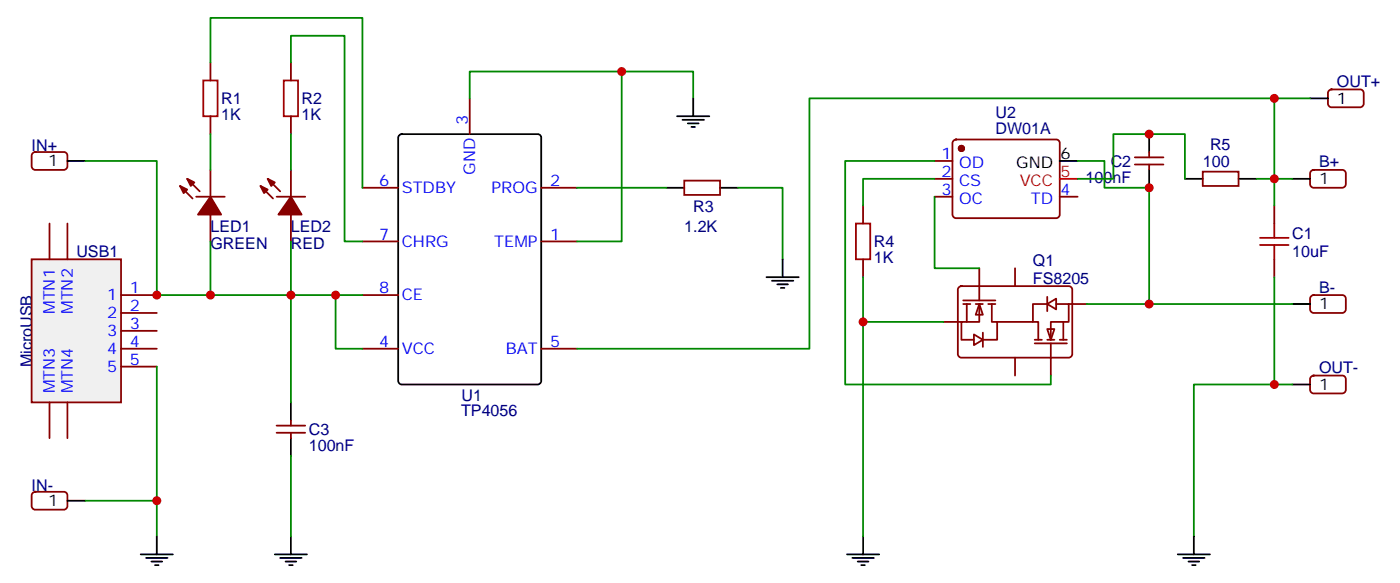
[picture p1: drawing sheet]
<svg xmlns="http://www.w3.org/2000/svg" width="276mm" height="115mm" viewBox="0 0 276 115" stroke-linecap="round" stroke-linejoin="round" font-family="sans-serif">
<path d="M6.2 51.2h17.7v28.2h-17.7z" fill="#f0f0f0" stroke="#870000" stroke-width=".35"/>
<g fill="none" stroke="#870000" stroke-width=".35">
<path d="M92.7 19.4v7.1M71.5 37h7.1M106.8 37h7M9.8 44.1v7.1M13.3 44.1v7.1M23.9 58.2h7M71.5 58.2h7.1M71.5 47.6h7.1M106.8 47.6h7M9.8 79.4v7M13.3 79.4v7M23.9 61.7h7"/>
<path d="M23.9 65.3h7M23.9 68.8h7M23.9 72.3h7M71.5 68.8h7.1M106.8 68.8h7"/>
</g>
<path d="M78.8 26.7l.5-.2h26.8a.71 .71 0 0 1 .7 .7v47.9a.76 .76 0 0 1-.7 .7h-26.8a.76 .76 0 0 1-.7-.7v-47.9z" fill="none" stroke="#000" stroke-width=".35"/>
<g fill="#fff" stroke="#870000" stroke-width=".35">
<path d="M193.2 60l.7 2.1h-1.4z"/>
<path d="M192.2 66l1.7 1-1.7 1.1z"/>
</g>
<path d="M190 59.3h6.4M190 60h1.5M190.7 60v3.5M192.5 60h1.4M193.2 60v3.5h-3.5v3.5h2.5M193.2 52.9v6.4M195 60h1.4M195.7 60v3.5h1v3.5h-2.8M200.3 52.9v3.5M186.2 63.5h3.5M193.9 65.6v2.8" fill="none" stroke="#870000" stroke-width=".35"/>
<g fill="#fff" stroke="#870000" stroke-width=".35">
<path d="M206.6 64.9h1.4l-.7 2.1z"/>
<path d="M206.6 60l1.8-1.1v2.1z"/>
</g>
<g fill="none" stroke="#870000" stroke-width=".35">
<path d="M41.5 12.3v3.6M57.4 12.3v3.6M262.2 17.8l.5-.2h5.7a.71 .71 0 0 1 .7 .7v2.2a.76 .76 0 0 1-.7 .7h-5.7a.76 .76 0 0 1-.7-.7v-2.2zM6.5 30.2l.4-.2h5.7a.71 .71 0 0 1 .7 .7v2.1a.76 .76 0 0 1-.7 .7h-5.7a.76 .76 0 0 1-.7-.7v-2.1zM35.5 36.7l2.5 2.5M36.9 35.3l2.5 2.4M38.7 38.8h5.6M41.5 22.9v3.6M41.5 33.5v5.3M51.4 36.7l2.5 2.5M52.8 35.3l2.5 2.4M54.6 38.8h5.6"/>
<path d="M57.4 22.9v3.6M57.4 33.5v5.3M135 35.6h7.1v2.9h-7.1zM184.4 31.8h3.5M184.4 35.3h3.5M184.4 38.8h3.5M188.2 27.7l.4-.2h19.8a.71 .71 0 0 1 .7 .7v14.1a.76 .76 0 0 1-.7 .7h-19.8a.76 .76 0 0 1-.7-.7v-14.1zM209.1 38.8h3.5M223.9 31h5.7M223.9 32.5h5.7M226.7 30v1M226.7 32.5v1"/>
<path d="M237.3 33.9h7.1v2.8h-7.1zM258.7 33.7l.5-.2h5.6a.71 .71 0 0 1 .7 .7v2.1a.76 .76 0 0 1-.7 .7h-5.6a.76 .76 0 0 1-.7-.7v-2.1zM41.5 42.3v5.3M57.4 42.3v5.3M170.3 40.6v3.5M170.3 51.2v3.5M189.2 56.7l.5-.3h21.2a.71 .71 0 0 1 .7 .7v12.7a.76 .76 0 0 1-.7 .8h-21.2a.76 .76 0 0 1-.7-.8v-12.7zM206.6 60h-2.8v3.5h1.1v3.5M206.6 58.6v2.8M208.4 60h2.5v3.5h-3.6v3.5M210.9 60h3.5M251.4 40.6v3.5"/>
<path d="M251.4 51.2v3.5M258.7 58.4l.5-.2h5.6a.71 .71 0 0 1 .7 .7v2.1a.76 .76 0 0 1-.7 .7h-5.6a.76 .76 0 0 1-.7-.7v-2.1zM196.7 63.5h7.1M200.3 70.6v3.5M204.2 67.7h6.3M204.2 67h1.4M206.6 67h1.4M207.3 67.7v6.4M209.1 67h1.4M209.8 63.5v3.5M258.7 74.3l.5-.2h5.6a.71 .71 0 0 1 .7 .7v2.1a.76 .76 0 0 1-.7 .7h-5.6a.76 .76 0 0 1-.7-.7v-2.1zM6.5 97.2l.4-.2h5.7a.71 .71 0 0 1 .7 .7v2.1a.76 .76 0 0 1-.7 .7h-5.7a.76 .76 0 0 1-.7-.7v-2.1z"/>
<path d="M54.6 85.4h5.6M54.6 84h5.6M57.4 82.9v1.1M57.4 85.4v1"/>
</g>
<g fill="#870000" stroke="#870000" stroke-width=".35">
<path d="M36.9 35.3l1.4 .7-.7 .7z"/>
<path d="M35.5 36.7l1.4 .7-.7 .7z"/>
<path d="M41.5 38.8l2.1 3.5h-4.5z"/>
<path d="M52.8 35.3l1.4 .7-.7 .7z"/>
<path d="M51.4 36.7l1.4 .7-.7 .7z"/>
<path d="M57.4 38.8l2.1 3.5h-4.6z"/>
<circle cx="189.7" cy="29.3" r=".53"/>
</g>
<path d="M209.1 35.3h3.5" fill="none" stroke="#f00" stroke-width=".35"/>
<g fill="none" stroke="#000" stroke-width=".35">
<path d="M136.8 19.4v3.5M258.5 19.4h3.5M13.3 31.8h3.5M131.5 37h3.5M133.6 22.9h6.3M134.7 23.6h4.2M135.7 24.3h2.1M136.4 25h.7M142.1 37h3.5M209.1 31.8h3.5M226.7 26.5v3.5M226.7 33.5v3.5"/>
<path d="M233.8 35.3h3.5M244.4 35.3h3.5M255 35.3h3.5M151.2 54.7h6.4M152.3 55.4h4.2M153.4 56.1h2.1M154.1 56.8h.7M154.4 51.2v3.5M255 60h3.5M57.4 79.4v3.5M255 75.8h3.5M13.3 98.8h3.5"/>
<path d="M57.4 86.4v3.6M27.8 109.4h6.3M28.8 110.1h4.3M29.9 110.8h2.1M30.6 111.5h.7M30.9 105.8v3.6M54.2 109.4h6.4M55.3 110.1h4.2M56.3 110.8h2.2M57 111.5h.7M57.4 105.8v3.6M167.1 109.4h6.4"/>
<path d="M168.2 110.1h4.2M169.2 110.8h2.1M169.9 111.5h.7M170.3 105.8v3.6M232.4 109.4h6.3M233.4 110.1h4.3M234.5 110.8h2.1M235.2 111.5h.7M235.5 105.8v3.6"/>
</g>
<path d="M40.1 15.9h2.8v7h-2.8zM56 15.9h2.8v7h-2.8zM168.9 44.1h2.8v7.1h-2.8zM248.6 48.3h5.6M248.6 46.9h5.6M251.4 44.1v2.8M251.4 48.3v2.9" fill="none" stroke="#a10000" stroke-width=".35"/>
<g fill="none" stroke="#008700" stroke-width=".35">
<path d="M41.5 12.3v-8.8h30v33.5M57.4 12.3v-5.2h10.6v40.5h3.5M92.7 19.4v-5.3h44.1v5.3M122.7 14.1v33.5h-8.9M251.4 19.4v21.2M258.5 19.4h-98.8v49.4h-45.9M16.8 31.8h14.1v26.4h40.6M41.5 26.5v7M57.4 26.5v7M113.8 37h17.7M145.6 37h8.8v14.2M184.4 35.3h-14.1v5.3"/>
<path d="M184.4 38.8v14.1h8.8M184.4 31.8h-17.6v44h40.5v-1.7M212.6 35.3h7.1v-8.8h14.1v8.8M212.6 31.8h5.3v5.2h8.8v23M247.9 35.3h7.1M41.5 47.6v10.6M57.4 47.6v31.8M66.2 58.2v10.6h5.3M170.3 54.7v51.1M214.4 60h40.6M251.4 54.7v21.1M30.9 72.3v26.5"/>
<path d="M170.3 63.5h15.9M255 75.8h-19.5v30M16.8 98.8h14.1v7M57.4 90v15.8"/>
</g>
<g fill="#c00">
<circle cx="251.4" cy="75.8" r=".88"/>
<circle cx="251.4" cy="35.3" r=".88"/>
<circle cx="122.7" cy="14.1" r=".88"/>
<circle cx="66.2" cy="58.2" r=".88"/>
<circle cx="30.9" cy="58.2" r=".88"/>
<circle cx="30.9" cy="98.8" r=".88"/>
<circle cx="41.5" cy="58.2" r=".88"/>
<circle cx="57.4" cy="58.2" r=".88"/>
<circle cx="170.3" cy="63.5" r=".88"/>
<circle cx="251.4" cy="19.4" r=".88"/>
<circle cx="226.7" cy="26.5" r=".88"/>
<circle cx="226.7" cy="60" r=".88"/>
<circle cx="226.7" cy="37" r=".88"/>
</g>
<g font-size="3.2" fill="#000080">
<text x="263.8" y="17.1">OUT+</text>
<text x="43.6" y="23.7">1K</text>
<text x="43.6" y="20.5">R1</text>
<text x="59.5" y="23.7">1K</text>
<text x="59.5" y="20.5">R2</text>
<text x="196.4" y="23.3">U2</text>
<text x="6.2" y="29.8">IN+</text>
<text x="196.4" y="26.5">DW01A</text>
<text x="238.7" y="29.6">R5</text>
<text x="219.1" y="32.9">C2</text>
<text x="237.3" y="33">100</text>
<text x="260.2" y="33">B+</text>
<text x="136.8" y="41.8">R3</text>
<text x="214.2" y="36.1">100nF</text>
<text x="41.5" y="45.7">LED1</text>
<text x="57.4" y="45.7">LED2</text>
<text x="135" y="45.7">1.2K</text>
<text x="255" y="47.1">C1</text>
<text x="15.1" y="50.7">USB1</text>
<text x="41.5" y="49.2">GREEN</text>
<text x="57.4" y="49.2">RED</text>
<text x="172.4" y="52">1K</text>
<text x="172.4" y="48.8">R4</text>
<text x="203.8" y="52.4">Q1</text>
<text x="255" y="50.7">10uF</text>
<text x="203.8" y="55.9">FS8205</text>
<text x="260.2" y="57.7">B-</text>
<text x="6.4" y="72.5" transform="rotate(-90 6.4 72.5)">MicroUSB</text>
<text x="260.2" y="73.6">OUT-</text>
<text x="91" y="82.1">TP4056</text>
<text x="91.1" y="79">U1</text>
<text x="60.9" y="89">100nF</text>
<text x="60.9" y="85.8">C3</text>
<text x="6.2" y="96.8">IN-</text>
</g>
<g font-size="3.2">
<text x="263.8" y="20.5">1</text>
<text x="9.5" y="32.8">1</text>
<text x="200.5" y="33.2">GND</text>
<text x="209.3" y="31.4">6</text>
<text x="260.2" y="36.3">1</text>
<text x="260.2" y="61">1</text>
<text x="260.2" y="76.9">1</text>
<text x="9.5" y="99.8">1</text>
</g>
<g font-size="3.2" fill="#00f">
<text x="92.3" y="24.7" transform="rotate(-90 92.3 24.7)">3</text>
<text x="93.7" y="34.4" transform="rotate(-90 93.7 34.4)">GND</text>
<text x="185.7" y="31.4">1</text>
<text x="185.7" y="34.9">2</text>
<text x="189.2" y="33.2">OD</text>
<text x="74.8" y="36.7">6</text>
<text x="79.3" y="38.1">STDBY</text>
<text x="97" y="38.1">PROG</text>
<text x="108.5" y="36.7">2</text>
<text x="185.7" y="38.5">3</text>
<text x="189.2" y="36.7">CS</text>
<text x="189.2" y="40.2">OC</text>
<text x="203.4" y="40.2">TD</text>
<text x="209.3" y="38.5">4</text>
<text x="74.8" y="47.3">7</text>
<text x="108.5" y="47.3">1</text>
<text x="79.3" y="48.7">CHRG</text>
<text x="97.5" y="48.7">TEMP</text>
<text x="21.2" y="59.3">1</text>
<text x="25.6" y="57.9">1</text>
<text x="74.8" y="57.9">8</text>
<text x="79.3" y="59.3">CE</text>
<text x="10.8" y="61.9" transform="rotate(-90 10.8 61.9)">MTN1</text>
<text x="14.4" y="61.9" transform="rotate(-90 14.4 61.9)">MTN2</text>
<text x="21.2" y="62.8">2</text>
<text x="25.6" y="61.4">2</text>
<text x="25.6" y="64.9">3</text>
<text x="21.2" y="66.3">3</text>
<text x="21.2" y="69.8">4</text>
<text x="25.6" y="68.4">4</text>
<text x="25.6" y="72">5</text>
<text x="74.8" y="68.4">4</text>
<text x="79.3" y="69.8">VCC</text>
<text x="99.8" y="69.8">BAT</text>
<text x="108.5" y="68.4">5</text>
<text x="10.8" y="77.6" transform="rotate(-90 10.8 77.6)">MTN3</text>
<text x="14.4" y="77.6" transform="rotate(-90 14.4 77.6)">MTN4</text>
<text x="21.2" y="73.4">5</text>
</g>
<g font-size="3.2" fill="#f00">
<text x="209.3" y="34.9">5</text>
<text x="201.2" y="36.7">VCC</text>
</g>
</svg>
